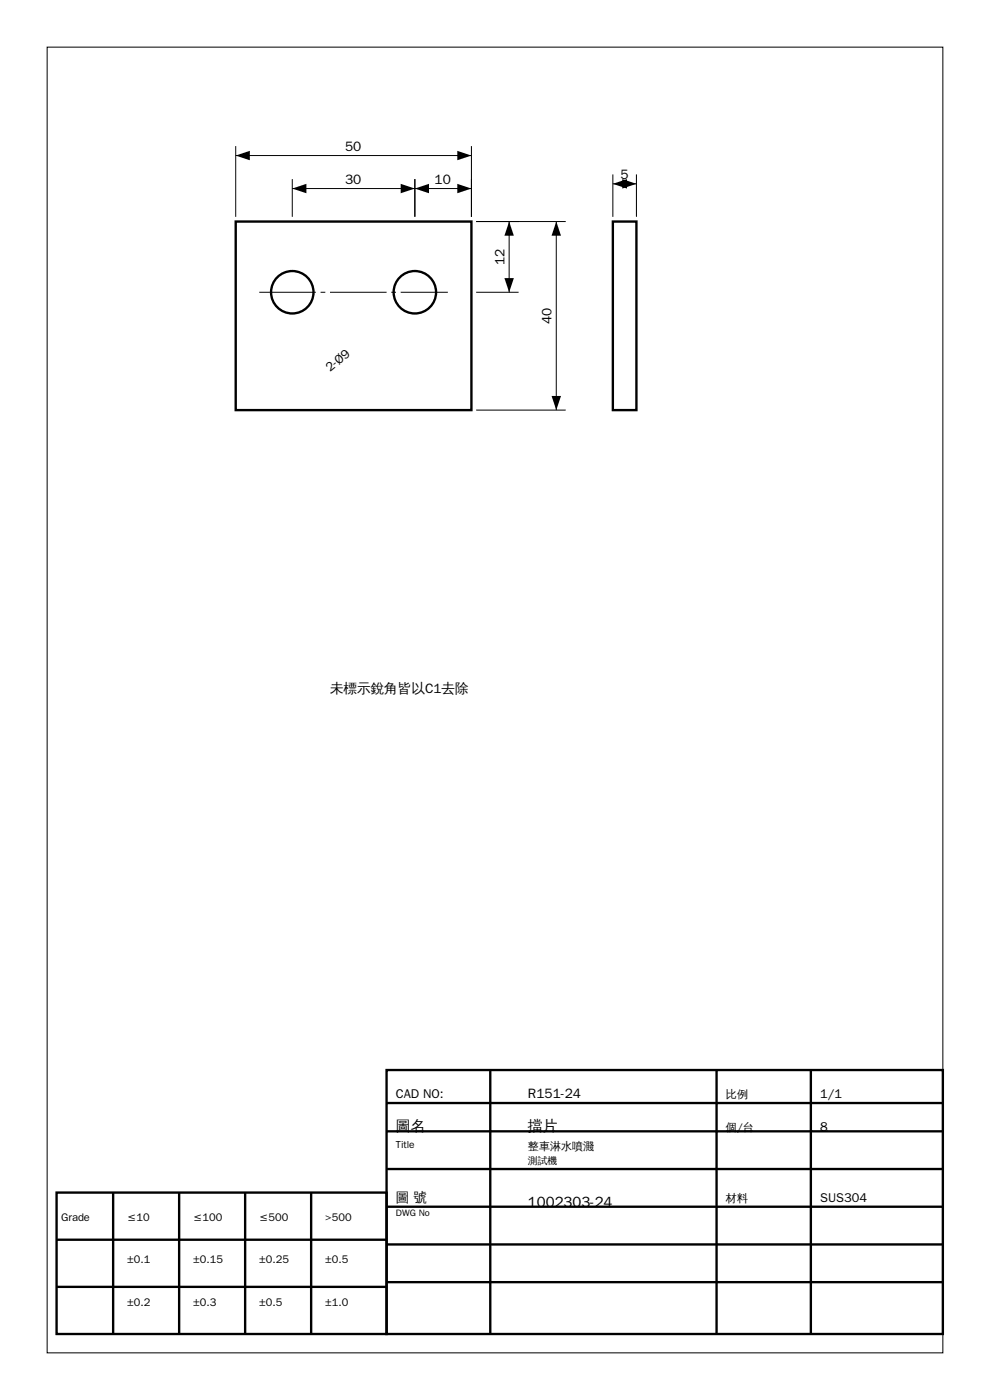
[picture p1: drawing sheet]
<svg xmlns="http://www.w3.org/2000/svg" width="210mm" height="297mm" viewBox="0 0 210 297" stroke-linecap="round" stroke-linejoin="round" font-family="sans-serif">
<g fill="none" stroke="#000" stroke-width=".21">
<path d="M10 10h190v277h-190zM50 31v15M50 33h50M62 38v8M88 38v8M100 31v15M130 37v9M130 39h5M135 37v9M62 40h38M101 47h19M108 47v15"/>
<path d="M118 47v40M101 62h9M101 87h19"/>
</g>
<g fill="none" stroke="#000" stroke-width=".5">
<path d="M50 47h50v40h-50zM130 47h5v40h-5zM82 227h118v56h-118zM82 234h118M104 227v56M152 227v56M172 227v56M12 253h70v30h-70zM24 253v30M38 253v30M52 253v30M66 253v30"/>
<path d="M82 256h118M82 248h118M82 240h118M12 273h70M12 263h70M82 272h118M82 264h118"/>
<circle cx="62" cy="62" r="4.5"/>
<circle cx="88" cy="62" r="4.5"/>
</g>
<path d="M55 62h40" fill="none" stroke="#000" stroke-width=".21" stroke-dasharray="12 1 1 1" stroke-linecap="butt"/>
<path d="M50 33l3-1v2zM97 32l3 1-3 1zM130 39l3-1v2zM132 38l3 1-3 1zM62 40l3-1v2zM85 39l3 1-3 1zM88 40l3-1v2zM97 39l3 1-3 1zM108 47l1 3h-2zM118 47l1 3h-2zM107 59h2l-1 3zM117 84h2l-1 3z" fill="#000"/>
<g font-size="3.2">
<text x="84" y="240">圖名</text>
<text x="112" y="240">擋片</text>
<text x="112" y="256">1002303-24</text>
</g>
<g font-size="2.9">
<text x="73.2" y="32">50</text>
<text x="73.2" y="39">30</text>
<text x="92.2" y="39">10</text>
<text x="131.6" y="38">5</text>
<text x="107" y="56.3" transform="rotate(-90 107 56.3)">12</text>
<text x="117" y="68.8" transform="rotate(-90 117 68.8)">40</text>
<text x="70" y="147">未標示銳角皆以C1去除</text>
<text x="112" y="233">R151-24</text>
<text x="84" y="255">圖 號</text>
</g>
<g font-size="2.7">
<text x="70" y="79" transform="rotate(-40 70 79)">2-Ø9</text>
<text x="84" y="233">CAD NO:</text>
<text x="174" y="233">1/1</text>
<text x="174" y="240">8</text>
<text x="174" y="255">SUS304</text>
</g>
<g font-size="2.3">
<text x="154" y="233">比例</text>
<text x="112" y="244">整車淋水噴濺</text>
<text x="154" y="240">個/台</text>
<text x="154" y="255">材料</text>
<text x="13" y="259">Grade</text>
<text x="27" y="259">≤10</text>
<text x="41" y="259">≤100</text>
<text x="55" y="259">≤500</text>
<text x="69" y="259">&gt;500</text>
<text x="27" y="268">±0.1</text>
<text x="41" y="268">±0.15</text>
<text x="55" y="268">±0.25</text>
<text x="69" y="268">±0.5</text>
<text x="27" y="277">±0.2</text>
<text x="41" y="277">±0.3</text>
<text x="55" y="277">±0.5</text>
<text x="69" y="277">±1.0</text>
</g>
<text font-size="2.2" x="84" y="243.5">Title</text>
<text font-size="2.1" x="112" y="247">測試機</text>
<text font-size="2" x="84" y="258">DWG No</text>
</svg>
